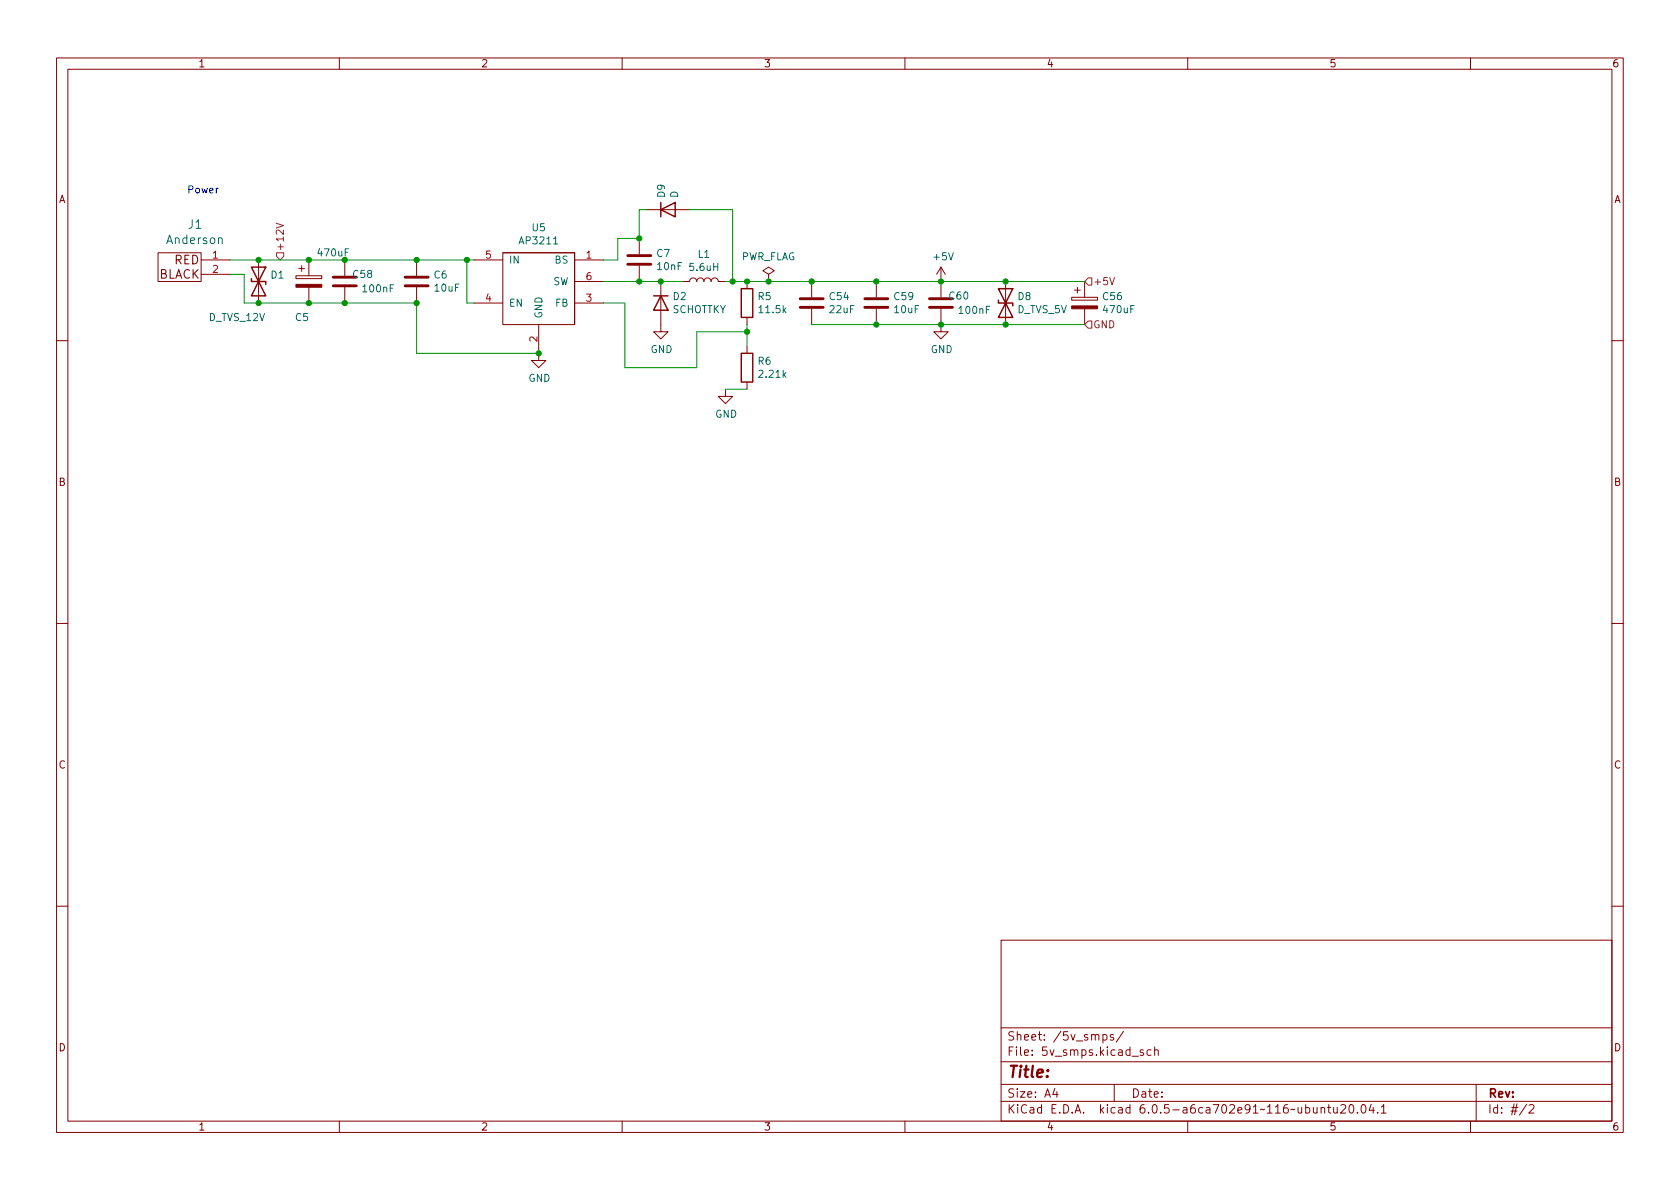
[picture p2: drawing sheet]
<svg xmlns="http://www.w3.org/2000/svg" width="297mm" height="210mm" viewBox="0 0 297 210" stroke-linecap="round" stroke-linejoin="round" font-family="sans-serif">
<g fill="none" stroke="#840000" stroke-width=".18">
<path d="M10 10.2h277v190.1h-277zM12 12.2h273v186.1h-273zM60 10.2v2M110 10.2v2M160 10.2v2M210 10.2v2M260 10.2v2M114.3 37.1h7.6M27.9 44.7h7.7v5.1h-7.7zM35.6 46h5M35.6 48.5h5M45.7 46v7.6"/>
<path d="M52.3 48.8h4.6v.5h-4.6zM52.8 47.5h1M53.3 47v1M54.6 46v2.8M54.6 50.8v2.8M61 46v2.8M61 50.8v2.8M73.7 46v2.8M73.7 50.8v2.8M83.8 46h5.1M83.8 53.6h5.1M88.9 44.7h12.7z"/>
<path d="M88.9 44.7h12.7v12.7h-12.7zM95.2 57.4v6.3h1.3l-1.3 1.3-1.2-1.3h1.2M101.6 54.9v2.5zM101.6 44.7v10.2zM101.6 49.8h5.1M101.6 46h5.1M101.6 53.6h5.1M113 42.2v2.8M113 47v2.8M116.8 49.8v8.9h1.3l-1.3 1.2-1.2-1.2h1.2M120.6 49.8h1.3a.64 .64 0 0 1 .7-.7 .64 .64 0 0 1 .6 .7 .64 .64 0 0 1 .6-.7 .64 .64 0 0 1 .7 .7 .64 .64 0 0 1 .6-.7 .64 .64 0 0 1 .6 .7 .64 .64 0 0 1 .7-.7 .64 .64 0 0 1 .6 .7h1.3M132.1 49.8v1.2"/>
<path d="M132.1 56.1v1.3M135.9 48.5l1-.6-1-.7-1 .7 1 .6v1.3M135.9 49.8h.1M143.5 49.8v2.8M143.5 54.6v2.8M154.9 49.8v2.8M154.9 54.6v2.8M166.4 54.6v4.1h1.2l-1.2 1.2-1.3-1.2h1.3M166.4 47.2l-.8 1.3M166.4 47.2v5.4M166.4 47.2l.7 1.3M177.8 49.8v7.6"/>
<path d="M189.5 52.6h4.6v.5h-4.6zM190 51.3h1M190.5 50.8v1M191.8 49.8v2.8M191.8 54.6v2.8M10 60.2h2M128.3 68.8v1.3h1.2l-1.2 1.3-1.3-1.3h1.3M132.1 61.2v1.3M132.1 67.6v1.2M285 60.2h2M10 110.2h2M285 110.2h2"/>
<path d="M10 160.2h2M177 166.3h108v32h-108zM285 160.2h2M60 198.3v2M110 198.3v2M160 198.3v2M177 194.8h108M177 191.8h108M177 187.8h108M177 181.8h108M186.5 192.5l-.4 1h1M186.9 193v1"/>
<path d="M195 183l.4-.1 .3 .3v.4l-.1 .3h-.6M195 182.9v1.5M196.9 183l-.4-.1-.2 .2 .1 .3 .5 .1v.4h-.6M197 191.8v3M198.6 182.4l-1.2 1.9M202.1 185.7l-.3-.1-.2 .2v.3l.5 .1v.4h-.5M203.5 185.7l-.4-.1-.3 .3v.4l.1 .3h.6M204.1 185.8l.3-.2 .3 .1 .1 .9M204.1 185.1v1.5M210 198.3v2M233.6 196l.2-.2 .3 .1 .1 .9M233.6 195.8v1"/>
<path d="M234.7 195.8h.6M234.9 195.3v1.3l.4 .2M235.8 195.8l.1 1h.3l.2-.1M236.4 195.8v1M237.1 195.5l.5-.2 .3 .2v.3l-.9 1h.9M238.7 195.4l.2-.1a.81 .81 0 0 1 .5 .7 .81 .81 0 0 1-.3 .8h-.1a.81 .81 0 0 1-.6-.6 .81 .81 0 0 1 .3-.8zM240 196.7v.1M240.8 195.5l.2-.2a.81 .81 0 0 1 .6 .7 .81 .81 0 0 1-.3 .8h-.2a.81 .81 0 0 1-.3-1.3zM242.4 195.3l-.3 1h.9M242.8 195.8v1M243.6 196.7v.1M244.2 195.8l.4-.5v1.5"/>
<path d="M244.2 196.8h.9M260 198.3v2M261 191.8v6.5M269.9 195.3l-1.2 1.9M270.4 195.5l.5-.2 .3 .2v.3l-.9 1h.9"/>
</g>
<path d="M116.8 37.1l2.6-1.3v2.5zM116.8 35.8v2.5M44.4 49.3v.5h2.6v.5M44.4 47.2l2.6 5.1h-2.6l2.6-5.1zM115.6 52.3h2.5M116.8 52.3l1.3 2.6h-2.5zM131.1 51h2v5.1h-2zM176.5 53.1v.5h2.6v.5M176.5 51l2.6 5.1h-2.6l2.6-5.1zM131.1 62.5h2v5.1h-2z" fill="none" stroke="#840000" stroke-width=".25"/>
<path d="M58.9 50.5h4.1M58.9 49h4.1M71.6 50.5h4.1M71.6 49h4.1M111 46.7h4.1M111 45.2h4.1M141.5 54.4h4M141.5 52.8h4M152.9 54.4h4.1M152.9 52.8h4.1M164.3 54.4h4.1M164.3 52.8h4.1" fill="none" stroke="#840000" stroke-width=".51"/>
<path d="M38.6 42.2l.2-.1h.4l.1 1" fill="none" stroke="#006464" stroke-width=".18"/>
<g fill="#840000" stroke="#840000" stroke-width=".18">
<path d="M52.3 50.3h4.6v.5h-4.6z"/>
<path d="M189.5 54.1h4.6v.5h-4.6z"/>
</g>
<path d="M48.8 39.5l1.3 .4-1.3 .4M48.9 44.7h1.3v.6l-.7 .7-.6-.7zM192.4 56.8h.6v1.2h-.6l-.6-.6zM192.4 49.1h.6v1.3h-.6l-.6-.6zM196.2 49.1l.4 1.3 .5-1.3" fill="none" stroke="#725600" stroke-width=".18"/>
<path d="M114.3 37.1h-1.3v5.1h-3.8v3.8h-2.5M121.9 37.1h7.6v12.7M40.6 48.5h2.6v5.1h30.5v8.9h21.5M40.6 46h43.2M82.5 46v7.6h1.3M106.7 49.8h13.9M106.7 53.6h3.8v11.4h12.7v-6.3h8.9M128.3 49.8h63.5M132.1 57.4v3.8M143.5 57.4h48.3M128.3 68.8h3.8" fill="none" stroke="#009600" stroke-width=".18"/>
<g fill="#009600" stroke="#009600" stroke-width=".18">
<circle cx="166.4" cy="57.4" r=".46"/>
<circle cx="166.4" cy="49.8" r=".46"/>
<circle cx="177.8" cy="49.8" r=".46"/>
<circle cx="177.8" cy="57.4" r=".46"/>
<circle cx="154.9" cy="57.4" r=".46"/>
<circle cx="154.9" cy="49.8" r=".46"/>
<circle cx="61" cy="53.6" r=".46"/>
<circle cx="54.6" cy="46" r=".46"/>
<circle cx="61" cy="46" r=".46"/>
<circle cx="82.5" cy="46" r=".46"/>
<circle cx="73.7" cy="46" r=".46"/>
<circle cx="54.6" cy="53.6" r=".46"/>
<circle cx="45.7" cy="53.6" r=".46"/>
<circle cx="45.7" cy="46" r=".46"/>
<circle cx="113" cy="49.8" r=".46"/>
<circle cx="95.2" cy="62.5" r=".46"/>
<circle cx="73.7" cy="53.6" r=".46"/>
<circle cx="135.9" cy="49.8" r=".46"/>
<circle cx="143.5" cy="49.8" r=".46"/>
<circle cx="132.1" cy="49.8" r=".46"/>
<circle cx="113" cy="42.2" r=".46"/>
<circle cx="132.1" cy="58.7" r=".46"/>
<circle cx="129.5" cy="49.8" r=".46"/>
<circle cx="116.8" cy="49.8" r=".46"/>
</g>
<text font-size="2.8" fill="#840000" x="178" y="190.6">Title:</text>
<g font-size="2.1" fill="#006464">
<text x="33.3" y="40.5">J1</text>
<text x="29.5" y="43.1">Anderson</text>
</g>
<g font-size="2.1" fill="#840000">
<text x="30.8" y="46.7">RED</text>
<text x="28" y="49.3">BLACK</text>
<text x="178" y="184">Sheet: /5v_smps/</text>
<text x="178" y="186.7">File: 5v_smps.kicad_sch</text>
<text x="178" y="196.9">KiCad E.D.A. kicad 6.0.5-a6ca702e91~116~ubuntu20.04.1</text>
<text x="178" y="194.1">Size: A4</text>
<text x="200" y="194.1">Date:</text>
<text x="263" y="194.1">Rev:</text>
<text x="263" y="196.9">Id: #/2</text>
</g>
<g font-size="1.8" fill="#840000">
<text x="35" y="11.9">1</text>
<text x="85" y="11.9">2</text>
<text x="135" y="11.9">3</text>
<text x="185" y="11.9">4</text>
<text x="235" y="11.9">5</text>
<text x="285" y="11.9">6</text>
<text x="10.3" y="35.9">A</text>
<text x="285.3" y="35.9">A</text>
<text x="10.3" y="85.9">B</text>
<text x="285.3" y="85.9">B</text>
<text x="10.3" y="135.9">C</text>
<text x="285.3" y="135.9">C</text>
<text x="10.3" y="185.9">D</text>
<text x="285.3" y="185.9">D</text>
<text x="35" y="199.9">1</text>
<text x="85" y="199.9">2</text>
<text x="135" y="199.9">3</text>
<text x="185" y="199.9">4</text>
<text x="235" y="199.9">5</text>
<text x="285" y="199.9">6</text>
</g>
<text font-size="1.8" fill="#0000c2" x="33" y="34.2">Power</text>
<g font-size="1.8" fill="#006464">
<text x="117.6" y="34.9" transform="rotate(-90 117.6 34.9)">D9</text>
<text x="119.9" y="35" transform="rotate(-90 119.9 35)">D</text>
<text x="94.1" y="40.9">U5</text>
<text x="56.3" y="45.3">470uF</text>
<text x="89.9" y="46.6">IN</text>
<text x="92.1" y="43.2">AP3211</text>
<text x="98.1" y="46.6">BS</text>
<text x="116.1" y="45.4">C7</text>
<text x="116.3" y="47.7">10nF</text>
<text x="122.1" y="47.9">5.6uH</text>
<text x="123.4" y="45.6">L1</text>
<text x="130.9" y="46">PWR_FLAG</text>
<text x="165.2" y="46">+5V</text>
<text x="47.9" y="49.2">D1</text>
<text x="62.5" y="49.1">C58</text>
<text x="64.3" y="51.7">100nF</text>
<text x="76.8" y="49.2">C6</text>
<text x="76.9" y="51.6">10uF</text>
<text x="97.7" y="50.4">SW</text>
<text x="119" y="53.1">D2</text>
<text x="134" y="53.1">R5</text>
<text x="146.7" y="53.1">C54</text>
<text x="158.2" y="53.1">C59</text>
<text x="167.9" y="53">C60</text>
<text x="180" y="53.1">D8</text>
<text x="195.1" y="53.1">C56</text>
<text x="37" y="56.8">D_TVS_12V</text>
<text x="52.3" y="56.8">C5</text>
<text x="89.9" y="54.2">EN</text>
<text x="95.9" y="56.4" transform="rotate(-90 95.9 56.4)">GND</text>
<text x="98.2" y="54.2">FB</text>
<text x="118.8" y="55.4">SCHOTTKY</text>
<text x="134.4" y="55.4">11.5k</text>
<text x="146.8" y="55.4">22uF</text>
<text x="158.2" y="55.4">10uF</text>
<text x="169.7" y="55.5">100nF</text>
<text x="179.8" y="55.4">D_TVS_5V</text>
<text x="195.2" y="55.4">470uF</text>
<text x="115" y="62.4">GND</text>
<text x="134" y="64.5">R6</text>
<text x="164.5" y="62.4">GND</text>
<text x="93.4" y="67.5">GND</text>
<text x="134.4" y="66.8">2.21k</text>
<text x="126.4" y="73.9">GND</text>
</g>
<g font-size="1.8" fill="#a90000">
<text x="37.6" y="45.7">1</text>
<text x="85.9" y="45.7">5</text>
<text x="103.6" y="45.7">1</text>
<text x="37.6" y="48.3">2</text>
<text x="85.9" y="53.3">4</text>
<text x="103.6" y="53.3">3</text>
<text x="103.6" y="49.5">6</text>
<text x="95" y="60.4" transform="rotate(-90 95 60.4)">2</text>
</g>
<g font-size="1.8" fill="#725600">
<text x="50.2" y="44.5" transform="rotate(-90 50.2 44.5)">+12V</text>
<text x="193.2" y="50.4">+5V</text>
<text x="193.2" y="58">GND</text>
</g>
</svg>
